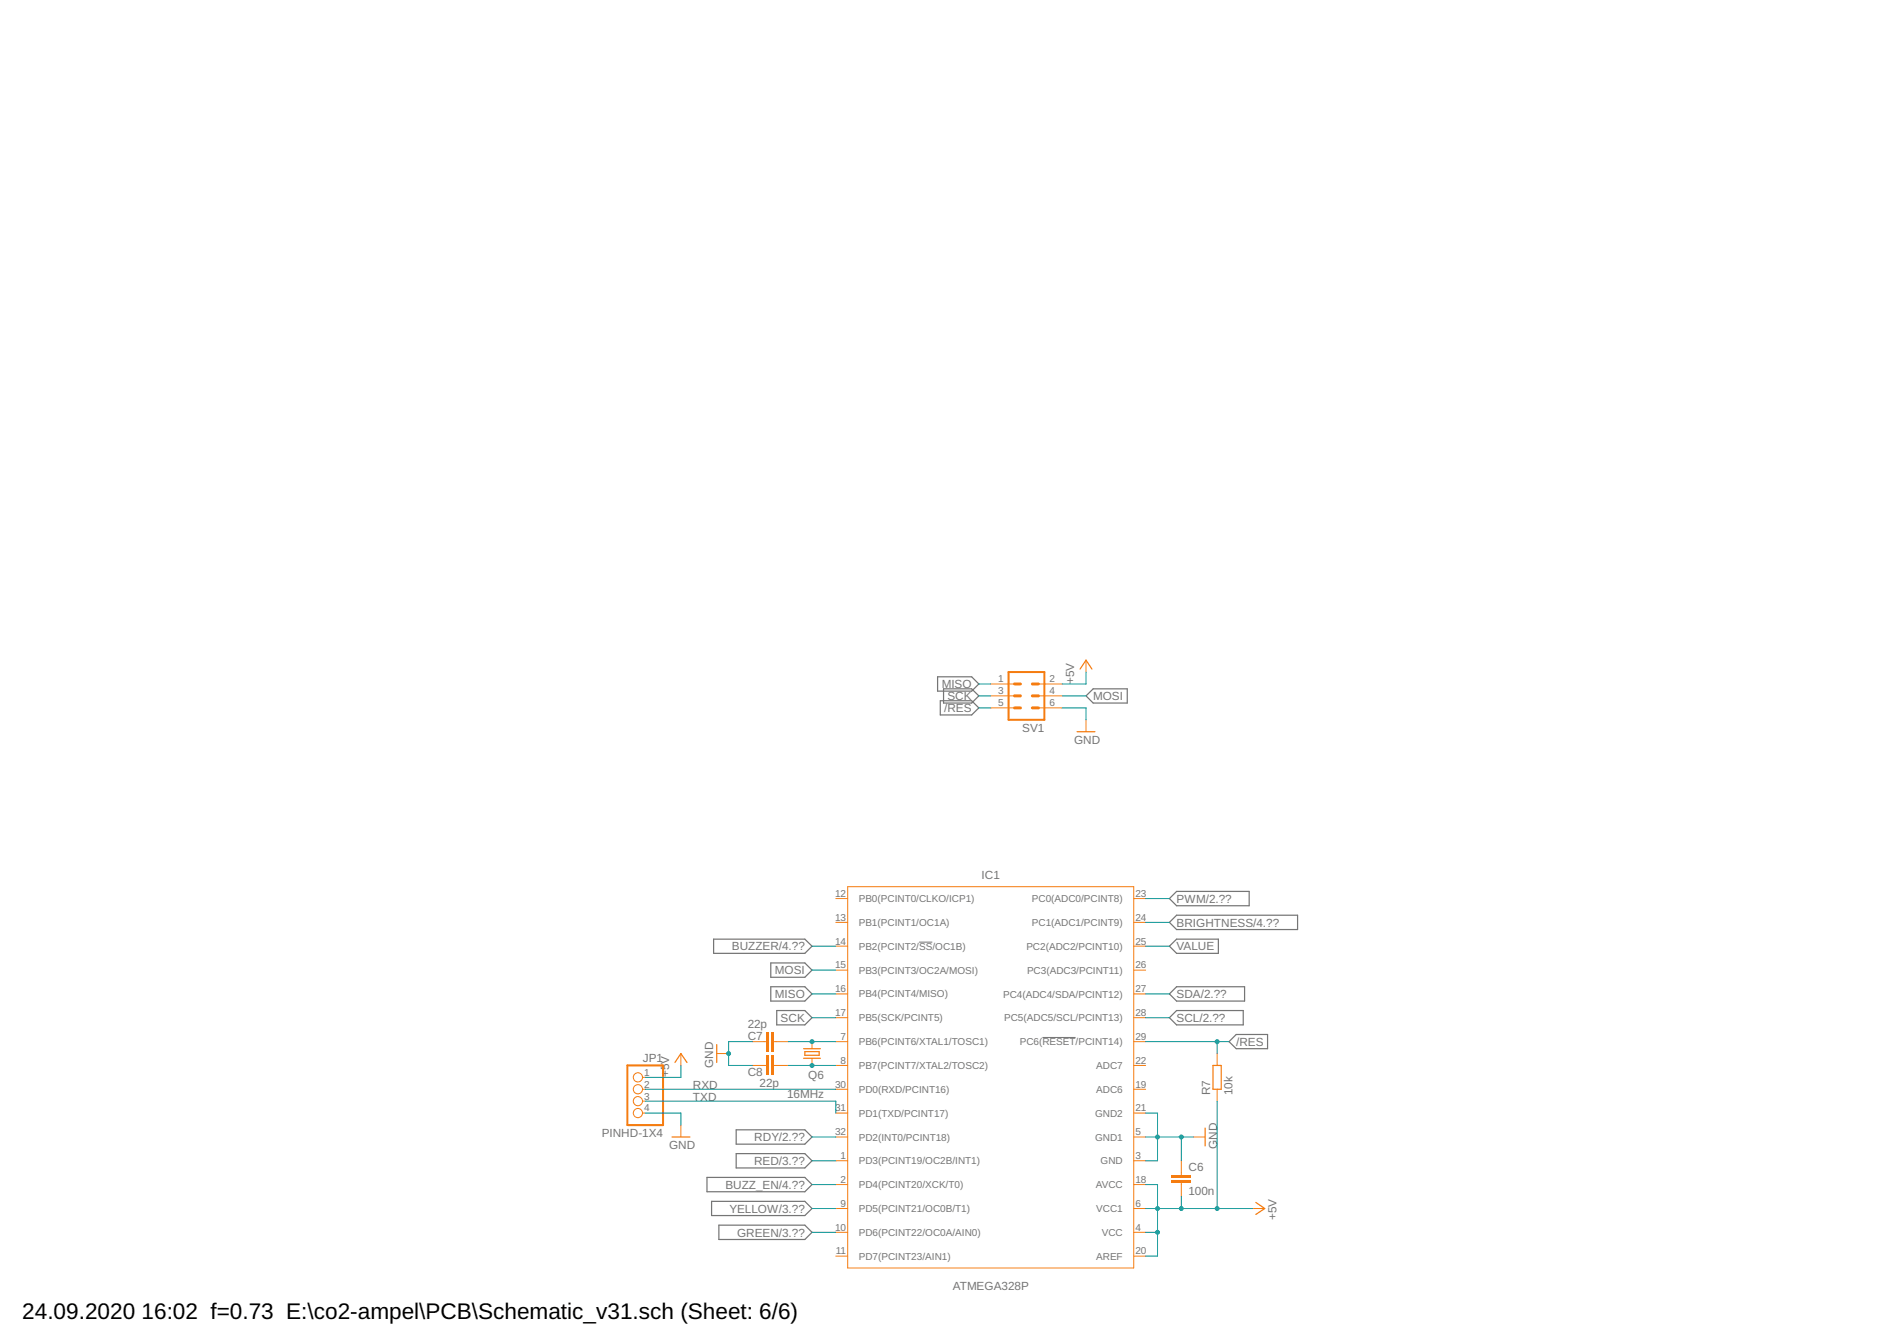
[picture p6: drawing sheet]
<svg xmlns="http://www.w3.org/2000/svg" width="297mm" height="210mm" viewBox="0 0 297 210" stroke-linecap="round" stroke-linejoin="round" font-family="sans-serif">
<path d="M143.9 147.5h2.1M163.2 162.4h5.2" fill="none" stroke="#757575" stroke-width=".16"/>
<g fill="none" stroke="#757575" stroke-width=".19">
<path d="M146.8 105.9h5.3l1.2 1.2-1.2 1.1h-5.3zM147.2 109.7h4.9l1.2 1.1-1.2 1.1h-4.9zM147.7 107.8h4.4l1.2 1.1-1.2 1.1h-4.4zM170.1 108.9l1.1-1.1h5.3v2.2h-5.3zM111.7 147h14.3l1.1 1.1-1.1 1.1h-14.3zM120.7 154.5h5.3l1.1 1.1-1.1 1.1h-5.3zM120.7 150.7h5.3l1.1 1.1-1.1 1.2h-5.3zM121.6 158.2h4.4l1.1 1.1-1.1 1.1h-4.4zM183.1 155.6l1.1-1.1h10.7v2.2h-10.7zM183.1 159.3l1.1-1.1h10.5v2.2h-10.5zM183.1 140.7l1.1-1.2h11.4v2.3h-11.4zM183.1 144.4l1.1-1.1h19v2.2h-19z"/>
<path d="M183.1 148.1l1.1-1.1h6.6v2.2h-6.6zM115.3 176.8h10.7l1.1 1.2-1.1 1.1h-10.7zM192.4 163l1.2-1.1h4.9v2.2h-4.9zM110.7 184.3h15.3l1.1 1.1-1.1 1.1h-15.3zM111.4 188h14.6l1.1 1.2-1.1 1.1h-14.6zM112.6 191.8h13.4l1.1 1.1-1.1 1.1h-13.4zM115.3 180.6h10.7l1.1 1.1-1.1 1.1h-10.7z"/>
</g>
<g fill="none" stroke="#f57c10" stroke-width=".16">
<path d="M132.7 138.8h44.8v59.7h-44.8zM130.9 159.3h1.8M130.9 155.6h1.8M130.9 151.8h1.8M130.9 148.1h1.8M130.9 140.7h1.8M130.9 144.4h1.8M177.5 159.3h1.9M177.5 155.6h1.9M177.5 151.8h1.9M177.5 148.1h1.9M177.5 140.7h1.9"/>
<path d="M177.5 144.4h1.9M130.9 163h1.8M130.9 170.5h1.8M130.9 174.2h1.8M130.9 178h1.8M130.9 166.8h1.8M177.5 163h1.9M177.5 170.5h1.9M177.5 174.2h1.9M177.5 178h1.9M177.5 166.8h1.9M130.9 181.7h1.8"/>
<path d="M130.9 185.4h1.8M130.9 192.9h1.8M130.9 189.2h1.8M130.9 196.6h1.8M177.5 181.7h1.9M177.5 185.4h1.9M177.5 192.9h1.9M177.5 189.2h1.9M177.5 196.6h1.9M185 183.6v.3M185 185.1v.3"/>
</g>
<path d="M183.5 184.9h3" fill="none" stroke="#f57c10" stroke-width=".38"/>
<path d="M183.5 184.7h3v.4h-3zM183.5 184.7v.4h3v-.4z" fill="#f57c10"/>
<path d="M183.5 184.1h3" fill="none" stroke="#f57c10" stroke-width=".38"/>
<path d="M183.5 183.9h3v.4h-3zM183.5 183.9v.4h3v-.4z" fill="#f57c10"/>
<path d="M170.1 103.3v1.9M170.1 112.7v1.8M119.7 163h.4M121.2 163h.4M127.1 163v1.1M127.1 165.7v1.1M185 181.7v1.9M185 185.4v1.9" fill="none" stroke="#f57c10" stroke-width=".16"/>
<path d="M168.7 114.5h2.7M169.1 104.7l1-1.4 .9 1.4M125.8 164.1h2.7M125.8 165.7h2.7M126 164.6h2.3v.6h-2.3z" fill="none" stroke="#f57c10" stroke-width=".19"/>
<path d="M121 161.5v3" fill="none" stroke="#f57c10" stroke-width=".38"/>
<path d="M120.8 161.5h.4v3.1l-.4-.1zM120.8 161.5v3h.4v-3z" fill="#f57c10"/>
<path d="M120.2 161.5v3" fill="none" stroke="#f57c10" stroke-width=".38"/>
<path d="M120.1 161.5h.3v3.1l-.3-.1zM120.1 161.5v3h.3v-3z" fill="#f57c10"/>
<path d="M117.8 163h1.9M119.7 166.8h.4M121.2 166.8h.4M121.6 163h1.8" fill="none" stroke="#f57c10" stroke-width=".16"/>
<path d="M121 165.3v3" fill="none" stroke="#f57c10" stroke-width=".38"/>
<path d="M120.8 165.3h.4v3h-.4zM120.8 165.3v3h.4v-3z" fill="#f57c10"/>
<path d="M120.2 165.3v3" fill="none" stroke="#f57c10" stroke-width=".38"/>
<path d="M120.1 165.3h.3v3h-.3zM120.1 165.3v3h.3v-3z" fill="#f57c10"/>
<g fill="none" stroke="#f57c10" stroke-width=".16">
<path d="M155.1 107.1h3.8M155.1 108.9h3.8M155.1 110.8h3.8M162.6 107.1h3.7M162.6 108.9h3.7M162.6 110.8h3.7M100.6 168.6h.4M100.6 170.5h.4M100.6 172.4h.4M100.6 174.2h.4M106.6 164.9v1.9M106.6 176.1v1.9"/>
<path d="M112.2 164.9h1.9M117.8 166.8h1.9M121.6 166.8h1.8M186.8 178h1.9M190.6 164.9v1.9M190.6 170.5v1.9M196.2 189.2h1.8"/>
<circle cx="99.9" cy="168.6" r=".72"/>
<circle cx="99.9" cy="170.5" r=".72"/>
<circle cx="99.9" cy="172.4" r=".72"/>
<circle cx="99.9" cy="174.2" r=".72"/>
</g>
<path d="M105.2 178h2.8M105.7 166.3l.9-1.4 1 1.4M112.2 163.5v2.8M188.7 176.6v2.8M189.9 166.8h1.3v3.7h-1.3zM196.6 188.2l1.4 1-1.4 .9" fill="none" stroke="#f57c10" stroke-width=".19"/>
<path d="M157.9 105.2h5.6v7.5h-5.6zM98.2 166.8h5.6v9.3h-5.6z" fill="none" stroke="#f57c10" stroke-width=".32"/>
<path d="M158.9 110.8h.9M158.9 108.9h.9M158.9 107.1h.9M161.6 110.8h1M161.6 108.9h1M161.6 107.1h1" fill="none" stroke="#f57c10" stroke-width=".47"/>
<path d="M166.3 110.8h3.8v1.9M117.8 163h-3.7v3.8h3.7" fill="none" stroke="#009292" stroke-width=".16"/>
<circle cx="114.1" cy="164.9" r=".38" fill="#009292"/>
<path d="M113.7 164.9a.4 .4 0 0 1 .8 0 .4 .4 0 0 1-.8 0zM113.7 164.9a.4 .4 0 0 0 .8 0 .4 .4 0 0 0-.8 0z" fill="#009292"/>
<path d="M179.4 174.2h1.9v7.5h-1.9M179.4 178h1.9" fill="none" stroke="#009292" stroke-width=".16"/>
<circle cx="181.3" cy="178" r=".38" fill="#009292"/>
<path d="M180.9 178a.38 .38 0 0 1 .7 0 .38 .38 0 0 1-.7 0zM180.9 178a.38 .38 0 0 0 .7 0 .38 .38 0 0 0-.7 0z" fill="#009292"/>
<path d="M181.3 178h5.5M185 178v3.7" fill="none" stroke="#009292" stroke-width=".16"/>
<circle cx="185" cy="178" r=".38" fill="#009292"/>
<path d="M184.6 178a.4 .4 0 0 1 .8 0 .4 .4 0 0 1-.8 0zM184.6 178a.4 .4 0 0 0 .8 0 .4 .4 0 0 0-.8 0z" fill="#009292"/>
<path d="M153.3 107.1h1.8M153.3 108.9h1.8M153.3 110.8h1.8M127.1 155.6h3.8M127.1 159.3h3.8M179.4 155.6h3.7M179.4 159.3h3.7M101 174.2h5.6v1.9M179.4 163h13M190.6 163v1.9" fill="none" stroke="#009292" stroke-width=".16"/>
<circle cx="190.6" cy="163" r=".38" fill="#009292"/>
<path d="M190.2 163a.4 .4 0 0 1 .8 0 .4 .4 0 0 1-.8 0zM190.2 163a.4 .4 0 0 0 .8 0 .4 .4 0 0 0-.8 0z" fill="#009292"/>
<path d="M170.1 105.2v1.9h-3.8M179.4 185.4h1.9v7.5h-1.9M179.4 189.2h1.9" fill="none" stroke="#009292" stroke-width=".16"/>
<circle cx="181.3" cy="189.2" r=".38" fill="#009292"/>
<path d="M180.9 189.2a.38 .38 0 0 1 .7 0 .38 .38 0 0 1-.7 0zM180.9 189.2a.38 .38 0 0 0 .7 0 .38 .38 0 0 0-.7 0z" fill="#009292"/>
<path d="M181.3 192.9v3.7h-1.9" fill="none" stroke="#009292" stroke-width=".16"/>
<circle cx="181.3" cy="192.9" r=".38" fill="#009292"/>
<path d="M180.9 192.9a.38 .38 0 0 1 .7 0 .38 .38 0 0 1-.7 0zM180.9 192.9a.38 .38 0 0 0 .7 0 .38 .38 0 0 0-.7 0z" fill="#009292"/>
<path d="M181.3 189.2h14.9M185 187.3v1.9" fill="none" stroke="#009292" stroke-width=".16"/>
<circle cx="185" cy="189.2" r=".38" fill="#009292"/>
<path d="M184.6 189.2a.4 .4 0 0 1 .8 0 .4 .4 0 0 1-.8 0zM184.6 189.2a.4 .4 0 0 0 .8 0 .4 .4 0 0 0-.8 0z" fill="#009292"/>
<path d="M190.6 172.4v16.8" fill="none" stroke="#009292" stroke-width=".16"/>
<circle cx="190.6" cy="189.2" r=".38" fill="#009292"/>
<path d="M190.2 189.2a.4 .4 0 0 1 .8 0 .4 .4 0 0 1-.8 0zM190.2 189.2a.4 .4 0 0 0 .8 0 .4 .4 0 0 0-.8 0z" fill="#009292"/>
<path d="M166.3 108.9h3.8M127.1 151.8h3.8M179.4 140.7h3.7M179.4 144.4h3.7M179.4 148.1h3.7M106.6 166.8v1.8h-5.6M123.4 163h7.5M127.1 178h3.8M127.1 181.7h3.8M127.1 189.2h3.8M127.1 192.9h3.8M127.1 185.4h3.8" fill="none" stroke="#009292" stroke-width=".16"/>
<circle cx="127.1" cy="163" r=".38" fill="#009292"/>
<path d="M126.8 163a.38 .38 0 0 1 .7 0 .38 .38 0 0 1-.7 0zM126.8 163a.38 .38 0 0 0 .7 0 .38 .38 0 0 0-.7 0z" fill="#009292"/>
<path d="M123.4 166.8h7.5" fill="none" stroke="#009292" stroke-width=".16"/>
<circle cx="127.1" cy="166.8" r=".38" fill="#009292"/>
<path d="M126.8 166.8a.38 .38 0 0 1 .7 0 .38 .38 0 0 1-.7 0zM126.8 166.8a.38 .38 0 0 0 .7 0 .38 .38 0 0 0-.7 0z" fill="#009292"/>
<path d="M127.1 148.1h3.8M101 170.5h29.9M101 172.4h29.9v1.8" fill="none" stroke="#009292" stroke-width=".16"/>
<g font-size="3.5">
<text x="3.5" y="206.4">24.09.2020</text>
<text x="22.2" y="206.4">16:02 f=0.73 E:\co2-ampel\PCB\Schematic_v31.sch (Sheet: 6/6)</text>
</g>
<g font-size="1.8" fill="#757575">
<text x="147.5" y="107.7">MISO</text>
<text x="168.2" y="107.1" transform="rotate(-90 168.2 107.1)">+5V</text>
<text x="147.8" y="111.5">/RES</text>
<text x="148.4" y="109.6">SCK</text>
<text x="171.2" y="109.6">MOSI</text>
<text x="160.1" y="114.5">SV1</text>
<text x="168.2" y="116.4">GND</text>
<text x="153.7" y="137.6">IC1</text>
<text x="184.2" y="141.3">PWM/2.??</text>
<text x="114.6" y="148.8">BUZZER/4.??</text>
<text x="184.2" y="145">BRIGHTNESS/4.??</text>
<text x="184.2" y="148.8">VALUE</text>
<text x="121.4" y="152.5">MOSI</text>
<text x="117.1" y="160.9">22p</text>
<text x="121.4" y="156.2">MISO</text>
<text x="122.2" y="160">SCK</text>
<text x="184.2" y="156.2">SDA/2.??</text>
<text x="184.2" y="160">SCL/2.??</text>
<text x="100.7" y="166.3">JP1</text>
<text x="111.7" y="167.1" transform="rotate(-90 111.7 167.1)">GND</text>
<text x="117.1" y="162.8">C7</text>
<text x="193.6" y="163.7">/RES</text>
<text x="104.8" y="168.6" transform="rotate(-90 104.8 168.6)">+5V</text>
<text x="108.5" y="170.5">RXD</text>
<text x="108.5" y="172.4">TXD</text>
<text x="117.1" y="168.4">C8</text>
<text x="118.9" y="170.2">22p</text>
<text x="123.3" y="171.8">16MHz</text>
<text x="126.6" y="168.8">Q6</text>
<text x="189.5" y="171.4" transform="rotate(-90 189.5 171.4)">R7</text>
<text x="193" y="171.4" transform="rotate(-90 193 171.4)">10k</text>
<text x="94.2" y="178">PINHD-1X4</text>
<text x="104.8" y="179.8">GND</text>
<text x="118.1" y="178.6">RDY/2.??</text>
<text x="190.6" y="179.8" transform="rotate(-90 190.6 179.8)">GND</text>
<text x="118.1" y="182.4">RED/3.??</text>
<text x="186.1" y="183.3">C6</text>
<text x="113.6" y="186.1">BUZZ_EN/4.??</text>
<text x="114.2" y="189.8">YELLOW/3.??</text>
<text x="186.1" y="187">100n</text>
<text x="199.9" y="191" transform="rotate(-90 199.9 191)">+5V</text>
<text x="115.4" y="193.5">GREEN/3.??</text>
<text x="149.2" y="201.9">ATMEGA328P</text>
</g>
<g font-size="1.6" fill="#757575">
<text x="156.3" y="106.8">1</text>
<text x="164.3" y="106.8">2</text>
<text x="156.3" y="108.7">3</text>
<text x="156.3" y="110.5">5</text>
<text x="164.3" y="108.7">4</text>
<text x="164.3" y="110.5">6</text>
<text x="130.7" y="140.4">12</text>
<text x="134.5" y="141.2">PB0(PCINT0/CLKO/ICP1)</text>
<text x="161.6" y="141.2">PC0(ADC0/PCINT8)</text>
<text x="177.8" y="140.4">23</text>
<text x="130.7" y="144.1">13</text>
<text x="130.7" y="147.9">14</text>
<text x="134.5" y="144.9">PB1(PCINT1/OC1A)</text>
<text x="134.5" y="148.7">PB2(PCINT2/SS/OC1B)</text>
<text x="160.7" y="148.7">PC2(ADC2/PCINT10)</text>
<text x="161.6" y="144.9">PC1(ADC1/PCINT9)</text>
<text x="177.8" y="147.9">25</text>
<text x="177.8" y="144.1">24</text>
<text x="130.7" y="151.6">15</text>
<text x="130.7" y="155.3">16</text>
<text x="134.5" y="152.4">PB3(PCINT3/OC2A/MOSI)</text>
<text x="160.8" y="152.4">PC3(ADC3/PCINT11)</text>
<text x="177.8" y="155.3">27</text>
<text x="177.8" y="151.6">26</text>
<text x="130.7" y="159">17</text>
<text x="134.5" y="156.1">PB4(PCINT4/MISO)</text>
<text x="134.5" y="159.9">PB5(SCK/PCINT5)</text>
<text x="157.1" y="156.1">PC4(ADC4/SDA/PCINT12)</text>
<text x="157.2" y="159.9">PC5(ADC5/SCL/PCINT13)</text>
<text x="177.8" y="159">28</text>
<text x="131.6" y="162.8">7</text>
<text x="131.6" y="166.5">8</text>
<text x="134.5" y="163.6">PB6(PCINT6/XTAL1/TOSC1)</text>
<text x="134.5" y="167.3">PB7(PCINT7/XTAL2/TOSC2)</text>
<text x="159.7" y="163.6">PC6(RESET/PCINT14)</text>
<text x="171.7" y="167.3">ADC7</text>
<text x="177.8" y="162.8">29</text>
<text x="177.8" y="166.5">22</text>
<text x="100.9" y="168.4">1</text>
<text x="100.9" y="170.2">2</text>
<text x="100.9" y="172.1">3</text>
<text x="100.9" y="174">4</text>
<text x="130.7" y="170.2">30</text>
<text x="130.7" y="174">31</text>
<text x="134.5" y="171.1">PD0(RXD/PCINT16)</text>
<text x="171.7" y="171.1">ADC6</text>
<text x="177.8" y="170.2">19</text>
<text x="177.8" y="174">21</text>
<text x="130.7" y="177.7">32</text>
<text x="134.5" y="174.8">PD1(TXD/PCINT17)</text>
<text x="134.5" y="178.5">PD2(INT0/PCINT18)</text>
<text x="171.5" y="178.5">GND1</text>
<text x="171.5" y="174.8">GND2</text>
<text x="177.8" y="177.7">5</text>
<text x="131.6" y="181.4">1</text>
<text x="131.6" y="185.2">2</text>
<text x="134.5" y="182.3">PD3(PCINT19/OC2B/INT1)</text>
<text x="134.5" y="186">PD4(PCINT20/XCK/T0)</text>
<text x="171.6" y="186">AVCC</text>
<text x="172.3" y="182.3">GND</text>
<text x="177.8" y="181.4">3</text>
<text x="177.8" y="185.2">18</text>
<text x="131.6" y="188.9">9</text>
<text x="134.5" y="189.7">PD5(PCINT21/OC0B/T1)</text>
<text x="171.7" y="189.7">VCC1</text>
<text x="177.8" y="188.9">6</text>
<text x="130.7" y="192.6">10</text>
<text x="130.9" y="196.4">11</text>
<text x="134.5" y="193.4">PD6(PCINT22/OC0A/AIN0)</text>
<text x="134.5" y="197.2">PD7(PCINT23/AIN1)</text>
<text x="171.7" y="197.2">AREF</text>
<text x="172.5" y="193.5">VCC</text>
<text x="177.8" y="192.6">4</text>
<text x="177.8" y="196.4">20</text>
</g>
</svg>
